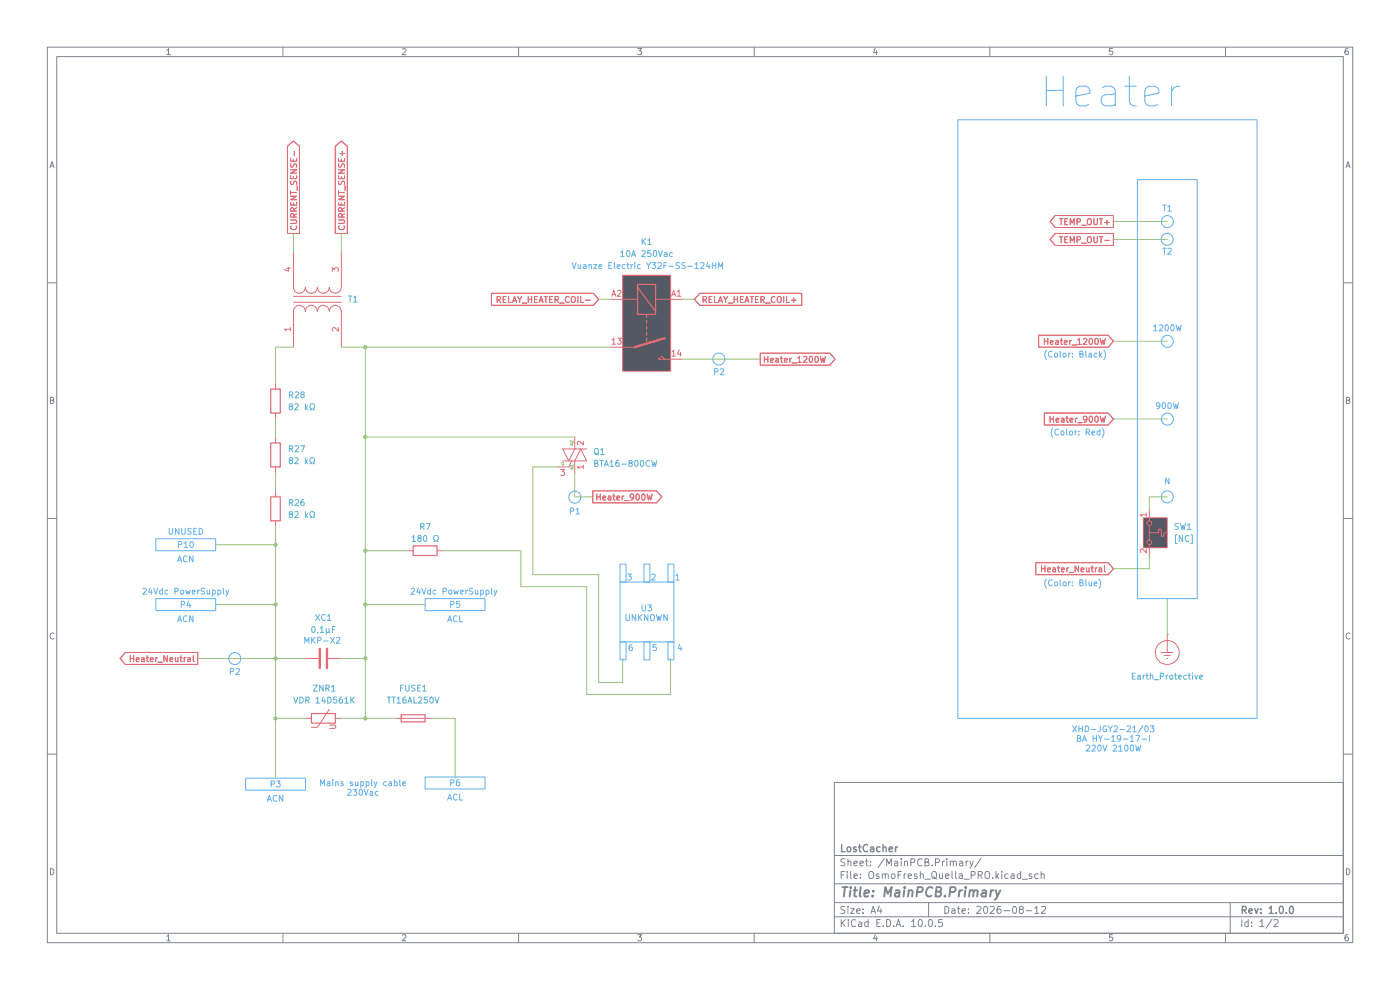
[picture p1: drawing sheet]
(kicad_sch
 (version 20260306)
 (generator "eeschema")
 (generator_version "10.0")
 (paper "A4")
 (title_block
  (title "MainPCB.Primary")
  (date "2026-08-12")
  (rev "1.0.0")
  (company "LostCacher"))
 (lib_symbols
  (symbol "Device:C"
   (pin_numbers (hide yes))
   (pin_names
    (offset 0.254)) (exclude_from_sim no) (in_bom yes) (on_board yes)
   (in_pos_files yes)
   (duplicate_pin_numbers_are_jumpers no)
   (property "Reference" "C" (at 0.635 2.54 0) (show_name no) (do_not_autoplace no) (effects (font (size 1.27 1.27)) (justify left)))
   (property "Value" "C" (at 0.635 -2.54 0) (show_name no) (do_not_autoplace no) (effects (font (size 1.27 1.27)) (justify left)))
   (property "Footprint" "" (at 0.9652 -3.81 0) (show_name no) (do_not_autoplace no) (hide yes) (effects (font (size 1.27 1.27))))
   (property "Datasheet" "" (at 0 0 0) (show_name no) (do_not_autoplace no) (hide yes) (effects (font (size 1.27 1.27))))
   (property "Description" "Unpolarized capacitor" (at 0 0 0) (show_name no) (do_not_autoplace no) (hide yes) (effects (font (size 1.27 1.27))))
   (symbol "C_0_1"
    (polyline (pts (xy -2.032 0.762) (xy 2.032 0.762)) (stroke (width 0.508) (type default)) (fill (type none)))
    (polyline (pts (xy -2.032 -0.762) (xy 2.032 -0.762)) (stroke (width 0.508) (type default)) (fill (type none))))
   (symbol "C_1_1"
    (pin passive line (at 0 3.81 270) (length 2.794) (name "" (effects (font (size 1.27 1.27)))) (number "1" (effects (font (size 1.27 1.27)))))
    (pin passive line (at 0 -3.81 90) (length 2.794) (name "" (effects (font (size 1.27 1.27)))) (number "2" (effects (font (size 1.27 1.27))))))
   (embedded_fonts no))
  (symbol "Device:Fuse"
   (pin_numbers (hide yes))
   (pin_names
    (offset 0)) (exclude_from_sim no) (in_bom yes) (on_board yes)
   (in_pos_files yes)
   (duplicate_pin_numbers_are_jumpers no)
   (property "Reference" "F" (at 2.032 0 90) (show_name no) (do_not_autoplace no) (effects (font (size 1.27 1.27))))
   (property "Value" "Fuse" (at -1.905 0 90) (show_name no) (do_not_autoplace no) (effects (font (size 1.27 1.27))))
   (property "Footprint" "" (at -1.778 0 90) (show_name no) (do_not_autoplace no) (hide yes) (effects (font (size 1.27 1.27))))
   (property "Datasheet" "" (at 0 0 0) (show_name no) (do_not_autoplace no) (hide yes) (effects (font (size 1.27 1.27))))
   (property "Description" "Fuse" (at 0 0 0) (show_name no) (do_not_autoplace no) (hide yes) (effects (font (size 1.27 1.27))))
   (symbol "Fuse_0_1"
    (rectangle (start -0.762 -2.54) (end 0.762 2.54) (stroke (width 0.254) (type default)) (fill (type none)))
    (polyline (pts (xy 0 2.54) (xy 0 -2.54)) (stroke (width 0) (type default)) (fill (type none))))
   (symbol "Fuse_1_1"
    (pin passive line (at 0 3.81 270) (length 1.27) (name "" (effects (font (size 1.27 1.27)))) (number "1" (effects (font (size 1.27 1.27)))))
    (pin passive line (at 0 -3.81 90) (length 1.27) (name "" (effects (font (size 1.27 1.27)))) (number "2" (effects (font (size 1.27 1.27))))))
   (embedded_fonts no))
  (symbol "Device:R"
   (pin_numbers (hide yes))
   (pin_names
    (offset 0)) (exclude_from_sim no) (in_bom yes) (on_board yes)
   (in_pos_files yes)
   (duplicate_pin_numbers_are_jumpers no)
   (property "Reference" "R" (at 2.032 0 90) (show_name no) (do_not_autoplace no) (effects (font (size 1.27 1.27))))
   (property "Value" "R" (at 0 0 90) (show_name no) (do_not_autoplace no) (effects (font (size 1.27 1.27))))
   (property "Footprint" "" (at -1.778 0 90) (show_name no) (do_not_autoplace no) (hide yes) (effects (font (size 1.27 1.27))))
   (property "Datasheet" "" (at 0 0 0) (show_name no) (do_not_autoplace no) (hide yes) (effects (font (size 1.27 1.27))))
   (property "Description" "Resistor" (at 0 0 0) (show_name no) (do_not_autoplace no) (hide yes) (effects (font (size 1.27 1.27))))
   (symbol "R_0_1"
    (rectangle (start -1.016 -2.54) (end 1.016 2.54) (stroke (width 0.254) (type default)) (fill (type none))))
   (symbol "R_1_1"
    (pin passive line (at 0 3.81 270) (length 1.27) (name "" (effects (font (size 1.27 1.27)))) (number "1" (effects (font (size 1.27 1.27)))))
    (pin passive line (at 0 -3.81 90) (length 1.27) (name "" (effects (font (size 1.27 1.27)))) (number "2" (effects (font (size 1.27 1.27))))))
   (embedded_fonts no))
  (symbol "Device:Transformer_1P_1S"
   (pin_names
    (offset 1.016) (hide yes)) (exclude_from_sim no) (in_bom yes) (on_board yes)
   (in_pos_files yes)
   (duplicate_pin_numbers_are_jumpers no)
   (property "Reference" "T" (at 0 6.35 0) (show_name no) (do_not_autoplace no) (effects (font (size 1.27 1.27))))
   (property "Value" "Transformer_1P_1S" (at 0 -7.62 0) (show_name no) (do_not_autoplace no) (effects (font (size 1.27 1.27))))
   (property "Footprint" "" (at 0 0 0) (show_name no) (do_not_autoplace no) (hide yes) (effects (font (size 1.27 1.27))))
   (property "Datasheet" "" (at 0 0 0) (show_name no) (do_not_autoplace no) (hide yes) (effects (font (size 1.27 1.27))))
   (property "Description" "Transformer, single primary, single secondary" (at 0 0 0) (show_name no) (do_not_autoplace no) (hide yes) (effects (font (size 1.27 1.27))))
   (symbol "Transformer_1P_1S_0_1"
    (arc (start -1.27 3.81) (mid -1.656 2.9336) (end -2.54 2.5654) (stroke (width 0) (type default)) (fill (type none)))
    (arc (start -1.27 1.27) (mid -1.656 0.3936) (end -2.54 0.0254) (stroke (width 0) (type default)) (fill (type none)))
    (arc (start -1.27 -1.27) (mid -1.656 -2.1464) (end -2.54 -2.5146) (stroke (width 0) (type default)) (fill (type none)))
    (arc (start -1.27 -3.81) (mid -1.656 -4.6864) (end -2.54 -5.0546) (stroke (width 0) (type default)) (fill (type none)))
    (arc (start -2.54 5.08) (mid -1.642 4.708) (end -1.27 3.81) (stroke (width 0) (type default)) (fill (type none)))
    (arc (start -2.54 2.54) (mid -1.642 2.168) (end -1.27 1.27) (stroke (width 0) (type default)) (fill (type none)))
    (arc (start -2.54 0) (mid -1.642 -0.372) (end -1.27 -1.27) (stroke (width 0) (type default)) (fill (type none)))
    (arc (start -2.54 -2.54) (mid -1.642 -2.912) (end -1.27 -3.81) (stroke (width 0) (type default)) (fill (type none)))
    (polyline (pts (xy -0.635 5.08) (xy -0.635 -5.08)) (stroke (width 0) (type default)) (fill (type none)))
    (polyline (pts (xy 0.635 -5.08) (xy 0.635 5.08)) (stroke (width 0) (type default)) (fill (type none)))
    (arc (start 1.2954 3.81) (mid 1.6457 4.7117) (end 2.54 5.08) (stroke (width 0) (type default)) (fill (type none)))
    (arc (start 1.2954 1.27) (mid 1.6457 2.1717) (end 2.54 2.54) (stroke (width 0) (type default)) (fill (type none)))
    (arc (start 1.2954 -1.27) (mid 1.6457 -0.3683) (end 2.54 0) (stroke (width 0) (type default)) (fill (type none)))
    (arc (start 2.54 2.5654) (mid 1.6599 2.9299) (end 1.2954 3.81) (stroke (width 0) (type default)) (fill (type none)))
    (arc (start 2.54 0.0254) (mid 1.6599 0.3899) (end 1.2954 1.27) (stroke (width 0) (type default)) (fill (type none)))
    (arc (start 2.54 -2.5146) (mid 1.6599 -2.1501) (end 1.2954 -1.27) (stroke (width 0) (type default)) (fill (type none)))
    (arc (start 1.3208 -3.81) (mid 1.6711 -2.9085) (end 2.5654 -2.54) (stroke (width 0) (type default)) (fill (type none)))
    (arc (start 2.5654 -5.0546) (mid 1.6851 -4.6902) (end 1.3208 -3.81) (stroke (width 0) (type default)) (fill (type none))))
   (symbol "Transformer_1P_1S_1_1"
    (pin passive line (at -10.16 5.08 0) (length 7.62) (name "AA" (effects (font (size 1.27 1.27)))) (number "1" (effects (font (size 1.27 1.27)))))
    (pin passive line (at -10.16 -5.08 0) (length 7.62) (name "AB" (effects (font (size 1.27 1.27)))) (number "2" (effects (font (size 1.27 1.27)))))
    (pin passive line (at 10.16 -5.08 180) (length 7.62) (name "SA" (effects (font (size 1.27 1.27)))) (number "3" (effects (font (size 1.27 1.27)))))
    (pin passive line (at 10.16 5.08 180) (length 7.62) (name "SB" (effects (font (size 1.27 1.27)))) (number "4" (effects (font (size 1.27 1.27))))))
   (embedded_fonts no))
  (symbol "Device:Varistor"
   (pin_numbers (hide yes))
   (pin_names
    (offset 0)) (exclude_from_sim no) (in_bom yes) (on_board yes)
   (in_pos_files yes)
   (duplicate_pin_numbers_are_jumpers no)
   (property "Reference" "RV" (at 3.175 0 90) (show_name no) (do_not_autoplace no) (effects (font (size 1.27 1.27))))
   (property "Value" "Varistor" (at -3.175 0 90) (show_name no) (do_not_autoplace no) (effects (font (size 1.27 1.27))))
   (property "Footprint" "" (at -1.778 0 90) (show_name no) (do_not_autoplace no) (hide yes) (effects (font (size 1.27 1.27))))
   (property "Datasheet" "" (at 0 0 0) (show_name no) (do_not_autoplace no) (hide yes) (effects (font (size 1.27 1.27))))
   (property "Description" "Voltage dependent resistor" (at 0 0 0) (show_name no) (do_not_autoplace no) (hide yes) (effects (font (size 1.27 1.27))))
   (property "Sim.Name" "kicad_builtin_varistor" (at 0 0 0) (show_name no) (do_not_autoplace no) (hide yes) (effects (font (size 1.27 1.27))))
   (property "Sim.Device" "SUBCKT" (at 0 0 0) (show_name no) (do_not_autoplace no) (hide yes) (effects (font (size 1.27 1.27))))
   (property "Sim.Pins" "1=A 2=B" (at 0 0 0) (show_name no) (do_not_autoplace no) (hide yes) (effects (font (size 1.27 1.27))))
   (property "Sim.Params" "threshold=1k" (at 0 0 0) (show_name no) (do_not_autoplace no) (hide yes) (effects (font (size 1.27 1.27))))
   (property "Sim.Library" "${KICAD9_SYMBOL_DIR}/Simulation_SPICE.sp" (at 0 0 0) (show_name no) (do_not_autoplace no) (hide yes) (effects (font (size 1.27 1.27))))
   (symbol "Varistor_0_0"
    (text "U" (at -1.778 -2.032 0) (effects (font (size 1.27 1.27)))))
   (symbol "Varistor_0_1"
    (polyline (pts (xy -1.905 2.54) (xy -1.905 1.27) (xy 1.905 -1.27)) (stroke (width 0) (type default)) (fill (type none)))
    (rectangle (start -1.016 -2.54) (end 1.016 2.54) (stroke (width 0.254) (type default)) (fill (type none))))
   (symbol "Varistor_1_1"
    (pin passive line (at 0 3.81 270) (length 1.27) (name "" (effects (font (size 1.27 1.27)))) (number "1" (effects (font (size 1.27 1.27)))))
    (pin passive line (at 0 -3.81 90) (length 1.27) (name "" (effects (font (size 1.27 1.27)))) (number "2" (effects (font (size 1.27 1.27))))))
   (embedded_fonts no))
  (symbol "Relay:Relay_SPST-NO" (exclude_from_sim no) (in_bom yes) (on_board yes)
   (in_pos_files yes)
   (duplicate_pin_numbers_are_jumpers no)
   (property "Reference" "K" (at 11.43 3.81 0) (show_name no) (do_not_autoplace no) (effects (font (size 1.27 1.27)) (justify left)))
   (property "Value" "Relay_SPST-NO" (at 11.43 1.27 0) (show_name no) (do_not_autoplace no) (effects (font (size 1.27 1.27)) (justify left)))
   (property "Footprint" "" (at 11.43 -1.27 0) (show_name no) (do_not_autoplace no) (hide yes) (effects (font (size 1.27 1.27)) (justify left)))
   (property "Datasheet" "" (at 0 0 0) (show_name no) (do_not_autoplace no) (hide yes) (effects (font (size 1.27 1.27))))
   (property "Description" "Relay SPST, normally open, EN50005" (at 0 0 0) (show_name no) (do_not_autoplace no) (hide yes) (effects (font (size 1.27 1.27))))
   (symbol "Relay_SPST-NO_0_0"
    (polyline (pts (xy 7.62 5.08) (xy 7.62 2.54) (xy 6.985 3.175) (xy 7.62 3.81)) (stroke (width 0) (type default)) (fill (type none))))
   (symbol "Relay_SPST-NO_0_1"
    (rectangle (start -10.16 5.08) (end 10.16 -5.08) (stroke (width 0.254) (type default)) (fill (type background)))
    (rectangle (start -8.255 1.905) (end -1.905 -1.905) (stroke (width 0.254) (type default)) (fill (type none)))
    (polyline (pts (xy -7.62 -1.905) (xy -2.54 1.905)) (stroke (width 0.254) (type default)) (fill (type none)))
    (polyline (pts (xy -5.08 5.08) (xy -5.08 1.905)) (stroke (width 0) (type default)) (fill (type none)))
    (polyline (pts (xy -5.08 -5.08) (xy -5.08 -1.905)) (stroke (width 0) (type default)) (fill (type none)))
    (polyline (pts (xy -1.905 0) (xy -1.27 0)) (stroke (width 0.254) (type default)) (fill (type none)))
    (polyline (pts (xy -0.635 0) (xy 0 0)) (stroke (width 0.254) (type default)) (fill (type none)))
    (polyline (pts (xy 0.635 0) (xy 1.27 0)) (stroke (width 0.254) (type default)) (fill (type none)))
    (polyline (pts (xy 1.905 0) (xy 2.54 0)) (stroke (width 0.254) (type default)) (fill (type none)))
    (polyline (pts (xy 3.175 0) (xy 3.81 0)) (stroke (width 0.254) (type default)) (fill (type none)))
    (polyline (pts (xy 5.08 -2.54) (xy 3.175 3.81)) (stroke (width 0.508) (type default)) (fill (type none)))
    (polyline (pts (xy 5.08 -2.54) (xy 5.08 -5.08)) (stroke (width 0) (type default)) (fill (type none))))
   (symbol "Relay_SPST-NO_1_1"
    (pin passive line (at 5.08 -7.62 90) (length 2.54) (name "" (effects (font (size 1.27 1.27)))) (number "13" (effects (font (size 1.27 1.27)))))
    (pin passive line (at 7.62 7.62 270) (length 2.54) (name "" (effects (font (size 1.27 1.27)))) (number "14" (effects (font (size 1.27 1.27)))))
    (pin passive line (at -5.08 7.62 270) (length 2.54) (name "" (effects (font (size 1.27 1.27)))) (number "A1" (effects (font (size 1.27 1.27)))))
    (pin passive line (at -5.08 -7.62 90) (length 2.54) (name "" (effects (font (size 1.27 1.27)))) (number "A2" (effects (font (size 1.27 1.27))))))
   (embedded_fonts no))
  (symbol "Switch:SW_SPST_Temperature_NC" (exclude_from_sim no) (in_bom yes) (on_board yes)
   (in_pos_files yes)
   (duplicate_pin_numbers_are_jumpers no)
   (property "Reference" "SW" (at 0 2.794 0) (show_name no) (do_not_autoplace no) (effects (font (size 1.27 1.27))))
   (property "Value" "SW_SPST_Temperature_NC" (at 1.27 -4.826 0) (show_name no) (do_not_autoplace no) (effects (font (size 1.27 1.27))))
   (property "Footprint" "" (at 0 0 0) (show_name no) (do_not_autoplace no) (hide yes) (effects (font (size 1.27 1.27))))
   (property "Datasheet" "" (at 0 0 0) (show_name no) (do_not_autoplace no) (hide yes) (effects (font (size 1.27 1.27))))
   (property "Description" "Single Pole Single Throw (SPST) switch, temperature dependent, normally closed" (at -1.27 -7.112 0) (show_name no) (do_not_autoplace no) (hide yes) (effects (font (size 1.27 1.27))))
   (symbol "SW_SPST_Temperature_NC_0_0"
    (circle (center -2.032 -2.54) (radius 0.508) (stroke (width 0) (type default)) (fill (type none)))
    (polyline (pts (xy -1.524 -2.54) (xy 1.524 -2.54)) (stroke (width 0) (type default)) (fill (type none)))
    (polyline (pts (xy 0 -2.54) (xy 0 -0.508) (xy -0.762 -0.508) (xy -0.762 0) (xy 0.762 0) (xy 0.762 0.508) (xy 0 0.508) (xy 0 1.27)) (stroke (width 0) (type default)) (fill (type none)))
    (circle (center 2.032 -2.54) (radius 0.508) (stroke (width 0) (type default)) (fill (type none))))
   (symbol "SW_SPST_Temperature_NC_1_1"
    (rectangle (start -3.175 1.27) (end 3.175 -3.81) (stroke (width 0) (type default)) (fill (type background)))
    (pin passive line (at -5.08 -2.54 0) (length 2.54) (name "" (effects (font (size 1.27 1.27)))) (number "1" (effects (font (size 1.27 1.27)))))
    (pin passive line (at 5.08 -2.54 180) (length 2.54) (name "" (effects (font (size 1.27 1.27)))) (number "2" (effects (font (size 1.27 1.27))))))
   (embedded_fonts no))
  (symbol "Triac_Thyristor:BTA16-800CW"
   (pin_names
    (offset 0)) (exclude_from_sim no) (in_bom yes) (on_board yes)
   (in_pos_files yes)
   (duplicate_pin_numbers_are_jumpers no)
   (property "Reference" "Q" (at 5.08 1.905 0) (show_name no) (do_not_autoplace no) (effects (font (size 1.27 1.27)) (justify left)))
   (property "Value" "BTA16-800CW" (at 5.08 0 0) (show_name no) (do_not_autoplace no) (effects (font (size 1.27 1.27)) (justify left)))
   (property "Footprint" "Package_TO_SOT_THT:TO-220-3_Vertical" (at 5.08 -1.905 0) (show_name no) (do_not_autoplace no) (hide yes) (effects (font (size 1.27 1.27)
    (italic yes)) (justify left)))
   (property "Datasheet" "https://www.st.com/resource/en/datasheet/bta16.pdf" (at 0 0 0) (show_name no) (do_not_autoplace no) (hide yes) (effects (font (size 1.27 1.27)) (justify left)))
   (property "Description" "16A RMS, 800V Off-State Voltage, 35mA Sensitivity, Snubberless, Insulated, Triac, TO-220" (at 0 0 0) (show_name no) (do_not_autoplace no) (hide yes) (effects (font (size 1.27 1.27))))
   (symbol "BTA16-800CW_0_1"
    (polyline (pts (xy -2.54 1.27) (xy 2.54 1.27)) (stroke (width 0.2032) (type default)) (fill (type none)))
    (polyline (pts (xy -2.54 1.27) (xy -1.27 -1.27) (xy 0 1.27)) (stroke (width 0.2032) (type default)) (fill (type none)))
    (polyline (pts (xy -2.54 -1.27) (xy 2.54 -1.27)) (stroke (width 0.2032) (type default)) (fill (type none)))
    (polyline (pts (xy -1.27 -2.54) (xy -0.635 -1.27)) (stroke (width 0) (type default)) (fill (type none)))
    (polyline (pts (xy 0 -1.27) (xy 1.27 1.27) (xy 2.54 -1.27)) (stroke (width 0.2032) (type default)) (fill (type none))))
   (symbol "BTA16-800CW_1_1"
    (pin passive line (at 0 -3.81 90) (length 2.54) (name "A1" (effects (font (size 0.635 0.635)))) (number "1" (effects (font (size 1.27 1.27)))))
    (pin passive line (at 0 3.81 270) (length 2.54) (name "A2" (effects (font (size 0.635 0.635)))) (number "2" (effects (font (size 1.27 1.27)))))
    (pin input line (at -3.81 -2.54 0) (length 2.54) (name "G" (effects (font (size 0.635 0.635)))) (number "3" (effects (font (size 1.27 1.27))))))
   (embedded_fonts no))
  (symbol "power:Earth_Protective"
   (power global)
   (pin_numbers (hide yes))
   (pin_names
    (offset 0) (hide yes)) (exclude_from_sim no) (in_bom yes) (on_board yes)
   (in_pos_files yes)
   (duplicate_pin_numbers_are_jumpers no)
   (property "Reference" "#PWR" (at 0 -10.16 0) (show_name no) (do_not_autoplace no) (hide yes) (effects (font (size 1.27 1.27))))
   (property "Value" "Earth_Protective" (at 0 -7.62 0) (show_name no) (do_not_autoplace no) (effects (font (size 1.27 1.27))))
   (property "Footprint" "" (at 0 -2.54 0) (show_name no) (do_not_autoplace no) (hide yes) (effects (font (size 1.27 1.27))))
   (property "Datasheet" "" (at 0 -2.54 0) (show_name no) (do_not_autoplace no) (hide yes) (effects (font (size 1.27 1.27))))
   (property "Description" "Power symbol creates a global label with name \"Earth_Protective\"" (at 0 0 0) (show_name no) (do_not_autoplace no) (hide yes) (effects (font (size 1.27 1.27))))
   (symbol "Earth_Protective_0_1"
    (polyline (pts (xy -0.635 -4.445) (xy 0.635 -4.445)) (stroke (width 0) (type default)) (fill (type none)))
    (polyline (pts (xy -0.127 -5.08) (xy 0.127 -5.08)) (stroke (width 0) (type default)) (fill (type none)))
    (polyline (pts (xy 0 -3.81) (xy 0 0)) (stroke (width 0) (type default)) (fill (type none)))
    (circle (center 0 -3.81) (radius 2.54) (stroke (width 0) (type default)) (fill (type none)))
    (polyline (pts (xy 1.27 -3.81) (xy -1.27 -3.81)) (stroke (width 0) (type default)) (fill (type none))))
   (symbol "Earth_Protective_1_1"
    (pin power_in line (at 0 0 270) (length 0) (name "" (effects (font (size 1.27 1.27)))) (number "1" (effects (font (size 1.27 1.27))))))
   (embedded_fonts no)))
 (rectangle
  (start 141.685 136.1844)
  (end 142.955 139.9944)
  (stroke (width 0) (type default))
  (fill (type none)))
 (rectangle
  (start 33.02 127)
  (end 45.72 129.54)
  (stroke (width 0) (type solid) (color 255 238 0 1))
  (fill (type none)))
 (circle
  (center 152.4913 76.161)
  (radius 1.27)
  (stroke (width 0) (type default))
  (fill (type none)))
 (rectangle
  (start 141.685 119.6744)
  (end 142.955 123.4844)
  (stroke (width 0) (type default))
  (fill (type none)))
 (circle
  (center 247.65 105.41)
  (radius 1.27)
  (stroke (width 0) (type default))
  (fill (type none)))
 (rectangle
  (start 136.605 136.1844)
  (end 137.875 139.9944)
  (stroke (width 0) (type default))
  (fill (type none)))
 (rectangle
  (start 241.3 38.1)
  (end 254 127)
  (stroke (width 0) (type default))
  (fill (type none)))
 (circle
  (center 247.6712 72.4071)
  (radius 1.27)
  (stroke (width 0) (type default))
  (fill (type none)))
 (circle
  (center 247.6288 50.7829)
  (radius 1.27)
  (stroke (width 0) (type default))
  (fill (type none)))
 (rectangle
  (start 102.87 127)
  (end 90.17 129.54)
  (stroke (width 0) (type solid) (color 255 238 0 1))
  (fill (type none)))
 (rectangle
  (start 33.02 114.3)
  (end 45.72 116.84)
  (stroke (width 0) (type solid) (color 255 238 0 1))
  (fill (type none)))
 (rectangle
  (start 90.17 164.846)
  (end 102.87 167.386)
  (stroke (width 0) (type solid) (color 255 238 0 1))
  (fill (type none)))
 (rectangle
  (start 136.605 119.6744)
  (end 137.875 123.4844)
  (stroke (width 0) (type default))
  (fill (type none)))
 (rectangle
  (start 131.525 119.6744)
  (end 132.795 123.4844)
  (stroke (width 0) (type default))
  (fill (type none)))
 (rectangle
  (start 131.525 136.1844)
  (end 132.795 139.9944)
  (stroke (width 0) (type default))
  (fill (type none)))
 (circle
  (center 247.6712 88.9171)
  (radius 1.27)
  (stroke (width 0) (type default))
  (fill (type none)))
 (circle
  (center 49.7727 139.7251)
  (radius 1.27)
  (stroke (width 0) (type default))
  (fill (type none)))
 (rectangle
  (start 52.07 165.1)
  (end 64.77 167.64)
  (stroke (width 0) (type solid) (color 255 238 0 1))
  (fill (type none)))
 (circle
  (center 247.6712 47.0071)
  (radius 1.27)
  (stroke (width 0) (type default))
  (fill (type none)))
 (rectangle
  (start 131.525 123.4844)
  (end 142.955 136.1844)
  (stroke (width 0) (type default))
  (fill (type none)))
 (circle
  (center 121.923 105.4839)
  (radius 1.27)
  (stroke (width 0) (type default))
  (fill (type none)))
 (rectangle
  (start 203.2 25.4)
  (end 266.7 152.4)
  (stroke (width 0) (type default))
  (fill (type none)))
 (text "900W"
  (exclude_from_sim no)
  (at 247.65 86.36 0)
  (effects (font (size 1.27 1.27))))
 (text "1200W"
  (exclude_from_sim no)
  (at 247.65 69.85 0)
  (effects (font (size 1.27 1.27))))
 (text "2"
  (exclude_from_sim no)
  (at 138.637 122.7224 0)
  (effects (font (size 1.27 1.27))))
 (text "ACL"
  (exclude_from_sim no)
  (at 96.52 169.418 0)
  (effects (font (size 1.27 1.27))))
 (text "24Vdc PowerSupply"
  (exclude_from_sim no)
  (at 96.266 125.73 0)
  (effects (font (size 1.27 1.27))))
 (text "ACN"
  (exclude_from_sim no)
  (at 39.37 131.572 0)
  (effects (font (size 1.27 1.27))))
 (text "MKP-X2"
  (exclude_from_sim no)
  (at 68.326 136.144 0)
  (effects (font (size 1.27 1.27))))
 (text "Mains supply cable\n230Vac"
  (exclude_from_sim no)
  (at 76.962 167.386 0)
  (effects (font (size 1.27 1.27))))
 (text "T1"
  (exclude_from_sim no)
  (at 247.65 44.45 0)
  (effects (font (size 1.27 1.27))))
 (text "ACN"
  (exclude_from_sim no)
  (at 58.42 169.672 0)
  (effects (font (size 1.27 1.27))))
 (text "ACL"
  (exclude_from_sim no)
  (at 96.52 131.572 0)
  (effects (font (size 1.27 1.27))))
 (text "U3\nUNKNOWN"
  (exclude_from_sim no)
  (at 137.16 130.302 0)
  (effects (font (size 1.27 1.27))))
 (text "P6"
  (exclude_from_sim no)
  (at 96.52 166.37 0)
  (effects (font (size 1.27 1.27))))
 (text "P4"
  (exclude_from_sim no)
  (at 39.37 128.524 0)
  (effects (font (size 1.27 1.27))))
 (text "P2"
  (exclude_from_sim no)
  (at 152.5395 79.1604 0)
  (effects (font (size 1.27 1.27))))
 (text "Heater"
  (exclude_from_sim no)
  (at 235.712 19.812 0)
  (effects (font (size 6.27 6.27))))
 (text "24Vdc PowerSupply"
  (exclude_from_sim no)
  (at 39.37 125.73 0)
  (effects (font (size 1.27 1.27))))
 (text "ACN"
  (exclude_from_sim no)
  (at 39.37 118.872 0)
  (effects (font (size 1.27 1.27))))
 (text "T2"
  (exclude_from_sim no)
  (at 247.65 53.594 0)
  (effects (font (size 1.27 1.27))))
 (text "6"
  (exclude_from_sim no)
  (at 133.811 137.7084 0)
  (effects (font (size 1.27 1.27))))
 (text "1"
  (exclude_from_sim no)
  (at 143.717 122.7224 0)
  (effects (font (size 1.27 1.27))))
 (text "3"
  (exclude_from_sim no)
  (at 133.557 122.7224 0)
  (effects (font (size 1.27 1.27))))
 (text "Vuanze Electric Y32F-SS-124HM"
  (exclude_from_sim no)
  (at 137.414 56.642 0)
  (effects (font (size 1.27 1.27))))
 (text "P1"
  (exclude_from_sim no)
  (at 121.92 108.712 0)
  (effects (font (size 1.27 1.27))))
 (text "P10"
  (exclude_from_sim no)
  (at 39.37 115.824 0)
  (effects (font (size 1.27 1.27))))
 (text "N"
  (exclude_from_sim no)
  (at 247.65 102.362 0)
  (effects (font (size 1.27 1.27))))
 (text "UNUSED"
  (exclude_from_sim no)
  (at 39.37 113.03 0)
  (effects (font (size 1.27 1.27))))
 (text "P3"
  (exclude_from_sim no)
  (at 58.42 166.624 0)
  (effects (font (size 1.27 1.27))))
 (text "(Color: Red)"
  (exclude_from_sim no)
  (at 228.6 91.948 0)
  (effects (font (size 1.27 1.27))))
 (text "P2"
  (exclude_from_sim no)
  (at 49.7727 142.7731 0)
  (effects (font (size 1.27 1.27))))
 (text "XHD-JGY2-21/03\nBA HY-19-17-I\n220V 2100W"
  (exclude_from_sim no)
  (at 236.22 156.972 0)
  (effects (font (size 1.27 1.27))))
 (text "P5"
  (exclude_from_sim no)
  (at 96.52 128.524 0)
  (effects (font (size 1.27 1.27))))
 (text "(Color: Black)"
  (exclude_from_sim no)
  (at 228.092 75.438 0)
  (effects (font (size 1.27 1.27))))
 (text "5"
  (exclude_from_sim no)
  (at 138.891 137.7084 0)
  (effects (font (size 1.27 1.27))))
 (text "(Color: Blue)"
  (exclude_from_sim no)
  (at 227.584 123.952 0)
  (effects (font (size 1.27 1.27))))
 (text "4"
  (exclude_from_sim no)
  (at 144.225 137.7084 0)
  (effects (font (size 1.27 1.27))))
 (junction
  (at 77.47 139.7)
  (diameter 0)
  (color 0 0 0 0))
 (junction
  (at 77.47 92.71)
  (diameter 0)
  (color 0 0 0 0))
 (junction
  (at 77.47 152.4)
  (diameter 0)
  (color 0 0 0 0))
 (junction
  (at 58.42 152.4)
  (diameter 0)
  (color 0 0 0 0))
 (junction
  (at 77.47 73.66)
  (diameter 0)
  (color 0 0 0 0))
 (junction
  (at 58.42 128.27)
  (diameter 0)
  (color 0 0 0 0))
 (junction
  (at 77.47 116.84)
  (diameter 0)
  (color 0 0 0 0))
 (junction
  (at 77.47 128.27)
  (diameter 0)
  (color 0 0 0 0))
 (junction
  (at 58.42 139.7)
  (diameter 0)
  (color 0 0 0 0))
 (junction
  (at 58.42 115.57)
  (diameter 0)
  (color 0 0 0 0))
 (wire
  (pts (xy 72.39 49.53) (xy 72.39 53.34))
  (stroke (width 0) (type default)))
 (wire
  (pts (xy 58.42 139.7) (xy 58.42 152.4))
  (stroke (width 0) (type default)))
 (wire
  (pts (xy 127 144.78) (xy 132.08 144.78))
  (stroke (width 0) (type default)))
 (wire
  (pts (xy 110.49 116.84) (xy 110.49 124.46))
  (stroke (width 0) (type default)))
 (wire
  (pts (xy 77.47 128.27) (xy 77.47 139.7))
  (stroke (width 0) (type default)))
 (wire
  (pts (xy 72.39 73.66) (xy 77.47 73.66))
  (stroke (width 0) (type default)))
 (wire
  (pts (xy 77.47 92.71) (xy 77.47 116.84))
  (stroke (width 0) (type default)))
 (wire
  (pts (xy 58.42 152.4) (xy 64.77 152.4))
  (stroke (width 0) (type default)))
 (wire
  (pts (xy 236.22 50.8) (xy 247.65 50.8))
  (stroke (width 0) (type default)))
 (wire
  (pts (xy 77.47 92.71) (xy 121.92 92.71))
  (stroke (width 0) (type default)))
 (wire
  (pts (xy 72.39 139.7) (xy 77.47 139.7))
  (stroke (width 0) (type default)))
 (wire
  (pts (xy 121.92 105.41) (xy 125.73 105.41))
  (stroke (width 0) (type default)))
 (wire
  (pts (xy 41.91 139.7) (xy 58.42 139.7))
  (stroke (width 0) (type default)))
 (wire
  (pts (xy 144.78 76.2) (xy 161.29 76.2))
  (stroke (width 0) (type default)))
 (wire
  (pts (xy 91.44 152.4) (xy 96.52 152.4))
  (stroke (width 0) (type default)))
 (wire
  (pts (xy 113.03 99.06) (xy 118.11 99.06))
  (stroke (width 0) (type default)))
 (wire
  (pts (xy 247.65 127) (xy 247.65 134.62))
  (stroke (width 0) (type default)))
 (wire
  (pts (xy 144.78 63.5) (xy 147.32 63.5))
  (stroke (width 0) (type default)))
 (wire
  (pts (xy 77.47 116.84) (xy 77.47 128.27))
  (stroke (width 0) (type default)))
 (wire
  (pts (xy 62.23 49.53) (xy 62.23 53.34))
  (stroke (width 0) (type default)))
 (wire
  (pts (xy 45.72 115.57) (xy 58.42 115.57))
  (stroke (width 0) (type default)))
 (wire
  (pts (xy 72.39 152.4) (xy 77.47 152.4))
  (stroke (width 0) (type default)))
 (wire
  (pts (xy 121.92 100.33) (xy 121.92 105.41))
  (stroke (width 0) (type default)))
 (wire
  (pts (xy 58.42 111.76) (xy 58.42 115.57))
  (stroke (width 0) (type default)))
 (wire
  (pts (xy 236.22 72.39) (xy 247.65 72.39))
  (stroke (width 0) (type default)))
 (wire
  (pts (xy 243.84 107.95) (xy 243.84 105.41))
  (stroke (width 0) (type default)))
 (wire
  (pts (xy 93.98 116.84) (xy 110.49 116.84))
  (stroke (width 0) (type default)))
 (wire
  (pts (xy 58.42 152.4) (xy 58.42 165.1))
  (stroke (width 0) (type default)))
 (wire
  (pts (xy 45.72 128.27) (xy 58.42 128.27))
  (stroke (width 0) (type default)))
 (wire
  (pts (xy 236.22 88.9) (xy 247.65 88.9))
  (stroke (width 0) (type default)))
 (wire
  (pts (xy 77.47 116.84) (xy 86.36 116.84))
  (stroke (width 0) (type default)))
 (wire
  (pts (xy 236.22 120.65) (xy 243.84 120.65))
  (stroke (width 0) (type default)))
 (wire
  (pts (xy 236.22 46.99) (xy 247.65 46.99))
  (stroke (width 0) (type default)))
 (wire
  (pts (xy 127 121.92) (xy 127 144.78))
  (stroke (width 0) (type default)))
 (wire
  (pts (xy 58.42 73.66) (xy 58.42 81.28))
  (stroke (width 0) (type default)))
 (wire
  (pts (xy 110.49 124.46) (xy 124.46 124.46))
  (stroke (width 0) (type default)))
 (wire
  (pts (xy 113.03 99.06) (xy 113.03 121.92))
  (stroke (width 0) (type default)))
 (wire
  (pts (xy 77.47 139.7) (xy 77.47 152.4))
  (stroke (width 0) (type default)))
 (wire
  (pts (xy 113.03 121.92) (xy 127 121.92))
  (stroke (width 0) (type default)))
 (wire
  (pts (xy 243.84 105.41) (xy 247.65 105.41))
  (stroke (width 0) (type default)))
 (wire
  (pts (xy 58.42 115.57) (xy 58.42 128.27))
  (stroke (width 0) (type default)))
 (wire
  (pts (xy 132.08 139.7) (xy 132.08 144.78))
  (stroke (width 0) (type default)))
 (wire
  (pts (xy 77.47 73.66) (xy 77.47 92.71))
  (stroke (width 0) (type default)))
 (wire
  (pts (xy 58.42 139.7) (xy 64.77 139.7))
  (stroke (width 0) (type default)))
 (wire
  (pts (xy 58.42 73.66) (xy 62.23 73.66))
  (stroke (width 0) (type default)))
 (wire
  (pts (xy 124.46 147.32) (xy 142.24 147.32))
  (stroke (width 0) (type default)))
 (wire
  (pts (xy 77.47 73.66) (xy 129.54 73.66))
  (stroke (width 0) (type default)))
 (wire
  (pts (xy 142.24 139.7) (xy 142.24 147.32))
  (stroke (width 0) (type default)))
 (wire
  (pts (xy 243.84 120.65) (xy 243.84 118.11))
  (stroke (width 0) (type default)))
 (wire
  (pts (xy 58.42 139.7) (xy 58.42 128.27))
  (stroke (width 0) (type default)))
 (wire
  (pts (xy 124.46 124.46) (xy 124.46 147.32))
  (stroke (width 0) (type default)))
 (wire
  (pts (xy 127 63.5) (xy 129.54 63.5))
  (stroke (width 0) (type default)))
 (wire
  (pts (xy 77.47 152.4) (xy 83.82 152.4))
  (stroke (width 0) (type default)))
 (wire
  (pts (xy 96.52 152.4) (xy 96.52 165.1))
  (stroke (width 0) (type default)))
 (wire
  (pts (xy 58.42 100.33) (xy 58.42 104.14))
  (stroke (width 0) (type default)))
 (wire
  (pts (xy 90.17 128.27) (xy 77.47 128.27))
  (stroke (width 0) (type default)))
 (wire
  (pts (xy 58.42 88.9) (xy 58.42 92.71))
  (stroke (width 0) (type default)))
 (global_label "RELAY_HEATER_COIL+"
  (shape input)
  (at 147.32 63.5 0)
  (fields_autoplaced yes)
  (effects (font (size 1.27 1.27)) (justify left))
  (property "Intersheetrefs" "${INTERSHEET_REFS}" (at 170.6252 63.5 0) (hide yes) (show_name no) (do_not_autoplace no) (effects (font (size 1.27 1.27)) (justify left))))
 (global_label "Heater_Neutral"
  (shape input)
  (at 236.22 120.65 180)
  (fields_autoplaced yes)
  (effects (font (size 1.27 1.27)) (justify right))
  (property "Intersheetrefs" "${INTERSHEET_REFS}" (at 219.2044 120.65 0) (hide yes) (show_name no) (do_not_autoplace no) (effects (font (size 1.27 1.27)) (justify right))))
 (global_label "TEMP_OUT+"
  (shape output)
  (at 236.22 46.99 180)
  (fields_autoplaced yes)
  (effects (font (size 1.27 1.27)) (justify right))
  (property "Intersheetrefs" "${INTERSHEET_REFS}" (at 222.2282 46.99 0) (hide yes) (show_name no) (do_not_autoplace no) (effects (font (size 1.27 1.27)) (justify right))))
 (global_label "Heater_1200W"
  (shape output)
  (at 161.29 76.2 0)
  (fields_autoplaced yes)
  (effects (font (size 1.27 1.27)) (justify left))
  (property "Intersheetrefs" "${INTERSHEET_REFS}" (at 177.7008 76.2 0) (hide yes) (show_name no) (do_not_autoplace no) (effects (font (size 1.27 1.27)) (justify left))))
 (global_label "CURRENT_SENSE-"
  (shape output)
  (at 62.23 49.53 90)
  (fields_autoplaced yes)
  (effects (font (size 1.27 1.27)) (justify left))
  (property "Intersheetrefs" "${INTERSHEET_REFS}" (at 62.23 29.3697 90) (hide yes) (show_name no) (do_not_autoplace no) (effects (font (size 1.27 1.27)) (justify left))))
 (global_label "Heater_1200W"
  (shape input)
  (at 236.22 72.39 180)
  (fields_autoplaced yes)
  (effects (font (size 1.27 1.27)) (justify right))
  (property "Intersheetrefs" "${INTERSHEET_REFS}" (at 219.8092 72.39 0) (hide yes) (show_name no) (do_not_autoplace no) (effects (font (size 1.27 1.27)) (justify right))))
 (global_label "Heater_Neutral"
  (shape output)
  (at 41.91 139.7 180)
  (fields_autoplaced yes)
  (effects (font (size 1.27 1.27)) (justify right))
  (property "Intersheetrefs" "${INTERSHEET_REFS}" (at 24.8944 139.7 0) (hide yes) (show_name no) (do_not_autoplace no) (effects (font (size 1.27 1.27)) (justify right))))
 (global_label "TEMP_OUT-"
  (shape output)
  (at 236.22 50.8 180)
  (fields_autoplaced yes)
  (effects (font (size 1.27 1.27)) (justify right))
  (property "Intersheetrefs" "${INTERSHEET_REFS}" (at 222.2282 50.8 0) (hide yes) (show_name no) (do_not_autoplace no) (effects (font (size 1.27 1.27)) (justify right))))
 (global_label "Heater_900W"
  (shape output)
  (at 125.73 105.41 0)
  (fields_autoplaced yes)
  (effects (font (size 1.27 1.27)) (justify left))
  (property "Intersheetrefs" "${INTERSHEET_REFS}" (at 140.9313 105.41 0) (hide yes) (show_name no) (do_not_autoplace no) (effects (font (size 1.27 1.27)) (justify left))))
 (global_label "Heater_900W"
  (shape input)
  (at 236.22 88.9 180)
  (fields_autoplaced yes)
  (effects (font (size 1.27 1.27)) (justify right))
  (property "Intersheetrefs" "${INTERSHEET_REFS}" (at 221.0187 88.9 0) (hide yes) (show_name no) (do_not_autoplace no) (effects (font (size 1.27 1.27)) (justify right))))
 (global_label "CURRENT_SENSE+"
  (shape output)
  (at 72.39 49.53 90)
  (fields_autoplaced yes)
  (effects (font (size 1.27 1.27)) (justify left))
  (property "Intersheetrefs" "${INTERSHEET_REFS}" (at 72.39 29.3697 90) (hide yes) (show_name no) (do_not_autoplace no) (effects (font (size 1.27 1.27)) (justify left))))
 (global_label "RELAY_HEATER_COIL-"
  (shape input)
  (at 127 63.5 180)
  (fields_autoplaced yes)
  (effects (font (size 1.27 1.27)) (justify right))
  (property "Intersheetrefs" "${INTERSHEET_REFS}" (at 103.6948 63.5 0) (hide yes) (show_name no) (do_not_autoplace no) (effects (font (size 1.27 1.27)) (justify right))))
 (symbol
  (lib_id "Switch:SW_SPST_Temperature_NC")
  (at 246.38 113.03 270)
  (unit 1)
  (body_style 1)
  (exclude_from_sim no)
  (in_bom yes)
  (on_board yes)
  (in_pos_files yes)
  (dnp no)
  (fields_autoplaced yes)
  (property "Reference" "SW1" (at 248.92 111.7599 90) (show_name no) (do_not_autoplace no) (effects (font (size 1.27 1.27)) (justify left)))
  (property "Value" "[NC]" (at 248.92 114.2999 90) (show_name no) (do_not_autoplace no) (effects (font (size 1.27 1.27)) (justify left)))
  (property "Footprint" "" (at 246.38 113.03 0) (hide yes) (show_name no) (do_not_autoplace no) (effects (font (size 1.27 1.27))))
  (property "Datasheet" "" (at 246.38 113.03 0) (hide yes) (show_name no) (do_not_autoplace no) (effects (font (size 1.27 1.27))))
  (property "Description" "Single Pole Single Throw (SPST) switch, temperature dependent, normally closed" (at 239.268 111.76 0) (hide yes) (show_name no) (do_not_autoplace no) (effects (font (size 1.27 1.27))))
  (pin "2")
  (pin "1"))
 (symbol
  (lib_id "Device:R")
  (at 58.42 107.95 180)
  (unit 1)
  (body_style 1)
  (exclude_from_sim no)
  (in_bom yes)
  (on_board yes)
  (in_pos_files yes)
  (dnp no)
  (fields_autoplaced yes)
  (property "Reference" "R26" (at 60.96 106.6799 0) (show_name no) (do_not_autoplace no) (effects (font (size 1.27 1.27)) (justify right)))
  (property "Value" "82 kΩ" (at 60.96 109.2199 0) (show_name no) (do_not_autoplace no) (effects (font (size 1.27 1.27)) (justify right)))
  (property "Footprint" "" (at 60.198 107.95 90) (hide yes) (show_name no) (do_not_autoplace no) (effects (font (size 1.27 1.27))))
  (property "Datasheet" "" (at 58.42 107.95 0) (hide yes) (show_name no) (do_not_autoplace no) (effects (font (size 1.27 1.27))))
  (property "Description" "Resistor" (at 58.42 107.95 0) (hide yes) (show_name no) (do_not_autoplace no) (effects (font (size 1.27 1.27))))
  (pin "2")
  (pin "1"))
 (symbol
  (lib_id "power:Earth_Protective")
  (at 247.65 134.62 0)
  (unit 1)
  (body_style 1)
  (exclude_from_sim no)
  (in_bom yes)
  (on_board yes)
  (in_pos_files yes)
  (dnp no)
  (fields_autoplaced yes)
  (property "Reference" "#PWR01" (at 247.65 144.78 0) (hide yes) (show_name no) (do_not_autoplace no) (effects (font (size 1.27 1.27))))
  (property "Value" "Earth_Protective" (at 247.65 143.51 0) (show_name no) (do_not_autoplace no) (effects (font (size 1.27 1.27))))
  (property "Footprint" "" (at 247.65 137.16 0) (hide yes) (show_name no) (do_not_autoplace no) (effects (font (size 1.27 1.27))))
  (property "Datasheet" "" (at 247.65 137.16 0) (hide yes) (show_name no) (do_not_autoplace no) (effects (font (size 1.27 1.27))))
  (property "Description" "Power symbol creates a global label with name \"Earth_Protective\"" (at 247.65 134.62 0) (hide yes) (show_name no) (do_not_autoplace no) (effects (font (size 1.27 1.27))))
  (pin "1"))
 (symbol
  (lib_id "Device:Fuse")
  (at 87.63 152.4 90)
  (unit 1)
  (body_style 1)
  (exclude_from_sim no)
  (in_bom yes)
  (on_board yes)
  (in_pos_files yes)
  (dnp no)
  (fields_autoplaced yes)
  (property "Reference" "FUSE1" (at 87.63 146.05 90) (show_name no) (do_not_autoplace no) (effects (font (size 1.27 1.27))))
  (property "Value" "TT16AL250V" (at 87.63 148.59 90) (show_name no) (do_not_autoplace no) (effects (font (size 1.27 1.27))))
  (property "Footprint" "" (at 87.63 154.178 90) (hide yes) (show_name no) (do_not_autoplace no) (effects (font (size 1.27 1.27))))
  (property "Datasheet" "" (at 87.63 152.4 0) (hide yes) (show_name no) (do_not_autoplace no) (effects (font (size 1.27 1.27))))
  (property "Description" "Fuse" (at 87.63 152.4 0) (hide yes) (show_name no) (do_not_autoplace no) (effects (font (size 1.27 1.27))))
  (pin "2")
  (pin "1"))
 (symbol
  (lib_id "Device:R")
  (at 90.17 116.84 90)
  (unit 1)
  (body_style 1)
  (exclude_from_sim no)
  (in_bom yes)
  (on_board yes)
  (in_pos_files yes)
  (dnp no)
  (property "Reference" "R7" (at 90.17 111.76 90) (show_name no) (do_not_autoplace no) (effects (font (size 1.27 1.27))))
  (property "Value" "180 Ω" (at 90.17 114.3 90) (show_name no) (do_not_autoplace no) (effects (font (size 1.27 1.27))))
  (property "Footprint" "" (at 90.17 118.618 90) (hide yes) (show_name no) (do_not_autoplace no) (effects (font (size 1.27 1.27))))
  (property "Datasheet" "" (at 90.17 116.84 0) (hide yes) (show_name no) (do_not_autoplace no) (effects (font (size 1.27 1.27))))
  (property "Description" "Resistor" (at 90.17 116.84 0) (hide yes) (show_name no) (do_not_autoplace no) (effects (font (size 1.27 1.27))))
  (pin "2")
  (pin "1"))
 (symbol
  (lib_id "Device:C")
  (at 68.58 139.7 90)
  (unit 1)
  (body_style 1)
  (exclude_from_sim no)
  (in_bom yes)
  (on_board yes)
  (in_pos_files yes)
  (dnp no)
  (property "Reference" "XC1" (at 68.58 131.064 90) (show_name no) (do_not_autoplace no) (effects (font (size 1.27 1.27))))
  (property "Value" "0,1µF" (at 68.58 133.604 90) (show_name no) (do_not_autoplace no) (effects (font (size 1.27 1.27))))
  (property "Footprint" "" (at 72.39 138.7348 0) (hide yes) (show_name no) (do_not_autoplace no) (effects (font (size 1.27 1.27))))
  (property "Datasheet" "" (at 68.58 139.7 0) (hide yes) (show_name no) (do_not_autoplace no) (effects (font (size 1.27 1.27))))
  (property "Description" "Unpolarized capacitor" (at 68.58 139.7 0) (hide yes) (show_name no) (do_not_autoplace no) (effects (font (size 1.27 1.27))))
  (pin "2")
  (pin "1"))
 (symbol
  (lib_id "Device:R")
  (at 58.42 85.09 0)
  (unit 1)
  (body_style 1)
  (exclude_from_sim no)
  (in_bom yes)
  (on_board yes)
  (in_pos_files yes)
  (dnp no)
  (fields_autoplaced yes)
  (property "Reference" "R28" (at 60.96 83.8199 0) (show_name no) (do_not_autoplace no) (effects (font (size 1.27 1.27)) (justify left)))
  (property "Value" "82 kΩ" (at 60.96 86.3599 0) (show_name no) (do_not_autoplace no) (effects (font (size 1.27 1.27)) (justify left)))
  (property "Footprint" "" (at 56.642 85.09 90) (hide yes) (show_name no) (do_not_autoplace no) (effects (font (size 1.27 1.27))))
  (property "Datasheet" "" (at 58.42 85.09 0) (hide yes) (show_name no) (do_not_autoplace no) (effects (font (size 1.27 1.27))))
  (property "Description" "Resistor" (at 58.42 85.09 0) (hide yes) (show_name no) (do_not_autoplace no) (effects (font (size 1.27 1.27))))
  (pin "1")
  (pin "2"))
 (symbol
  (lib_id "Device:R")
  (at 58.42 96.52 0)
  (unit 1)
  (body_style 1)
  (exclude_from_sim no)
  (in_bom yes)
  (on_board yes)
  (in_pos_files yes)
  (dnp no)
  (fields_autoplaced yes)
  (property "Reference" "R27" (at 60.96 95.2499 0) (show_name no) (do_not_autoplace no) (effects (font (size 1.27 1.27)) (justify left)))
  (property "Value" "82 kΩ" (at 60.96 97.7899 0) (show_name no) (do_not_autoplace no) (effects (font (size 1.27 1.27)) (justify left)))
  (property "Footprint" "" (at 56.642 96.52 90) (hide yes) (show_name no) (do_not_autoplace no) (effects (font (size 1.27 1.27))))
  (property "Datasheet" "" (at 58.42 96.52 0) (hide yes) (show_name no) (do_not_autoplace no) (effects (font (size 1.27 1.27))))
  (property "Description" "Resistor" (at 58.42 96.52 0) (hide yes) (show_name no) (do_not_autoplace no) (effects (font (size 1.27 1.27))))
  (pin "2")
  (pin "1"))
 (symbol
  (lib_id "Device:Transformer_1P_1S")
  (at 67.31 63.5 90)
  (unit 1)
  (body_style 1)
  (exclude_from_sim no)
  (in_bom yes)
  (on_board yes)
  (in_pos_files yes)
  (dnp no)
  (fields_autoplaced yes)
  (property "Reference" "T1" (at 73.66 63.4872 90) (show_name no) (do_not_autoplace no) (effects (font (size 1.27 1.27)) (justify right)))
  (property "Value" "" (at 73.66 64.7572 90) (show_name no) (do_not_autoplace no) (effects (font (size 1.27 1.27)) (justify right)))
  (property "Footprint" "" (at 67.31 63.5 0) (hide yes) (show_name no) (do_not_autoplace no) (effects (font (size 1.27 1.27))))
  (property "Datasheet" "" (at 67.31 63.5 0) (hide yes) (show_name no) (do_not_autoplace no) (effects (font (size 1.27 1.27))))
  (property "Description" "Transformer, single primary, single secondary" (at 67.31 63.5 0) (hide yes) (show_name no) (do_not_autoplace no) (effects (font (size 1.27 1.27))))
  (pin "2")
  (pin "3")
  (pin "1")
  (pin "4"))
 (symbol
  (lib_id "Device:Varistor")
  (at 68.58 152.4 90)
  (unit 1)
  (body_style 1)
  (exclude_from_sim no)
  (in_bom yes)
  (on_board yes)
  (in_pos_files yes)
  (dnp no)
  (fields_autoplaced yes)
  (property "Reference" "ZNR1" (at 68.7733 146.05 90) (show_name no) (do_not_autoplace no) (effects (font (size 1.27 1.27))))
  (property "Value" "VDR 14D561K" (at 68.7733 148.59 90) (show_name no) (do_not_autoplace no) (effects (font (size 1.27 1.27))))
  (property "Footprint" "" (at 68.58 154.178 90) (hide yes) (show_name no) (do_not_autoplace no) (effects (font (size 1.27 1.27))))
  (property "Datasheet" "" (at 68.58 152.4 0) (hide yes) (show_name no) (do_not_autoplace no) (effects (font (size 1.27 1.27))))
  (property "Description" "Voltage dependent resistor" (at 68.58 152.4 0) (hide yes) (show_name no) (do_not_autoplace no) (effects (font (size 1.27 1.27))))
  (property "Sim.Name" "kicad_builtin_varistor" (at 68.58 152.4 0) (hide yes) (show_name no) (do_not_autoplace no) (effects (font (size 1.27 1.27))))
  (property "Sim.Device" "SUBCKT" (at 68.58 152.4 0) (hide yes) (show_name no) (do_not_autoplace no) (effects (font (size 1.27 1.27))))
  (property "Sim.Pins" "1=A 2=B" (at 68.58 152.4 0) (hide yes) (show_name no) (do_not_autoplace no) (effects (font (size 1.27 1.27))))
  (property "Sim.Params" "threshold=1k" (at 68.58 152.4 0) (hide yes) (show_name no) (do_not_autoplace no) (effects (font (size 1.27 1.27))))
  (property "Sim.Library" "${KICAD9_SYMBOL_DIR}/Simulation_SPICE.sp" (at 68.58 152.4 0) (hide yes) (show_name no) (do_not_autoplace no) (effects (font (size 1.27 1.27))))
  (pin "2")
  (pin "1"))
 (symbol
  (lib_id "Relay:Relay_SPST-NO")
  (at 137.16 68.58 270)
  (unit 1)
  (body_style 1)
  (exclude_from_sim no)
  (in_bom yes)
  (on_board yes)
  (in_pos_files yes)
  (dnp no)
  (property "Reference" "K1" (at 137.16 51.308 90) (show_name no) (do_not_autoplace no) (effects (font (size 1.27 1.27))))
  (property "Value" "10A 250Vac" (at 137.16 53.848 90) (show_name no) (do_not_autoplace no) (effects (font (size 1.27 1.27))))
  (property "Footprint" "" (at 135.89 80.01 0) (hide yes) (show_name no) (do_not_autoplace no) (effects (font (size 1.27 1.27)) (justify left)))
  (property "Datasheet" "" (at 137.16 68.58 0) (hide yes) (show_name no) (do_not_autoplace no) (effects (font (size 1.27 1.27))))
  (property "Description" "Relay SPST, normally open, EN50005" (at 137.16 68.58 0) (hide yes) (show_name no) (do_not_autoplace no) (effects (font (size 1.27 1.27))))
  (pin "A1")
  (pin "A2")
  (pin "13")
  (pin "14"))
 (symbol
  (lib_id "Triac_Thyristor:BTA16-800CW")
  (at 121.92 96.52 0)
  (unit 1)
  (body_style 1)
  (exclude_from_sim no)
  (in_bom yes)
  (on_board yes)
  (in_pos_files yes)
  (dnp no)
  (fields_autoplaced yes)
  (property "Reference" "Q1" (at 125.73 95.8341 0) (show_name no) (do_not_autoplace no) (effects (font (size 1.27 1.27)) (justify left)))
  (property "Value" "BTA16-800CW" (at 125.73 98.3741 0) (show_name no) (do_not_autoplace no) (effects (font (size 1.27 1.27)) (justify left)))
  (property "Footprint" "Package_TO_SOT_THT:TO-220-3_Vertical" (at 127 98.425 0) (hide yes) (show_name no) (do_not_autoplace no) (effects (font (size 1.27 1.27)
    (italic yes)) (justify left)))
  (property "Datasheet" "https://www.st.com/resource/en/datasheet/bta16.pdf" (at 121.92 96.52 0) (hide yes) (show_name no) (do_not_autoplace no) (effects (font (size 1.27 1.27)) (justify left)))
  (property "Description" "16A RMS, 800V Off-State Voltage, 35mA Sensitivity, Snubberless, Insulated, Triac, TO-220" (at 121.92 96.52 0) (hide yes) (show_name no) (do_not_autoplace no) (effects (font (size 1.27 1.27))))
  (pin "2")
  (pin "1")
  (pin "3"))
 (group ""
  (members "188603a7-8eee-4dd4-bcba-024dde2b1b3d" "1b8b4879-866e-4d02-912a-841ca4749e1d"
   "3f00bd20-4bff-41f3-bade-efaade712ee5" "4771394e-4d67-448b-96f6-ff957726e3b0"
   "4d0b28a0-437d-4d4c-997f-d403ac56a934" "8658fa88-2a12-438c-9cc8-d57029e63ff1"
   "87599cb3-e797-4e95-b1a9-e058d4e8a2a1" "8d520b91-8c2c-4cca-a425-9508cba5b684"
   "9880284a-7a5c-4d8e-b368-c185a7cb8fea" "a02b79f5-6c79-44fb-bfaf-574c9b5b166d"
   "a5ddfccb-213e-493f-9f81-6aad58ace2c2" "cef1c3dc-01a9-4caf-9d7f-186fc0db2201"
   "ed044fba-78a8-42d1-a135-601a9afdf6ee" "fc4611d4-8ce5-4c96-bd78-df089feaf130"))
 (sheet_instances
  (path ""
   (page "1")))
 (embedded_fonts no))
